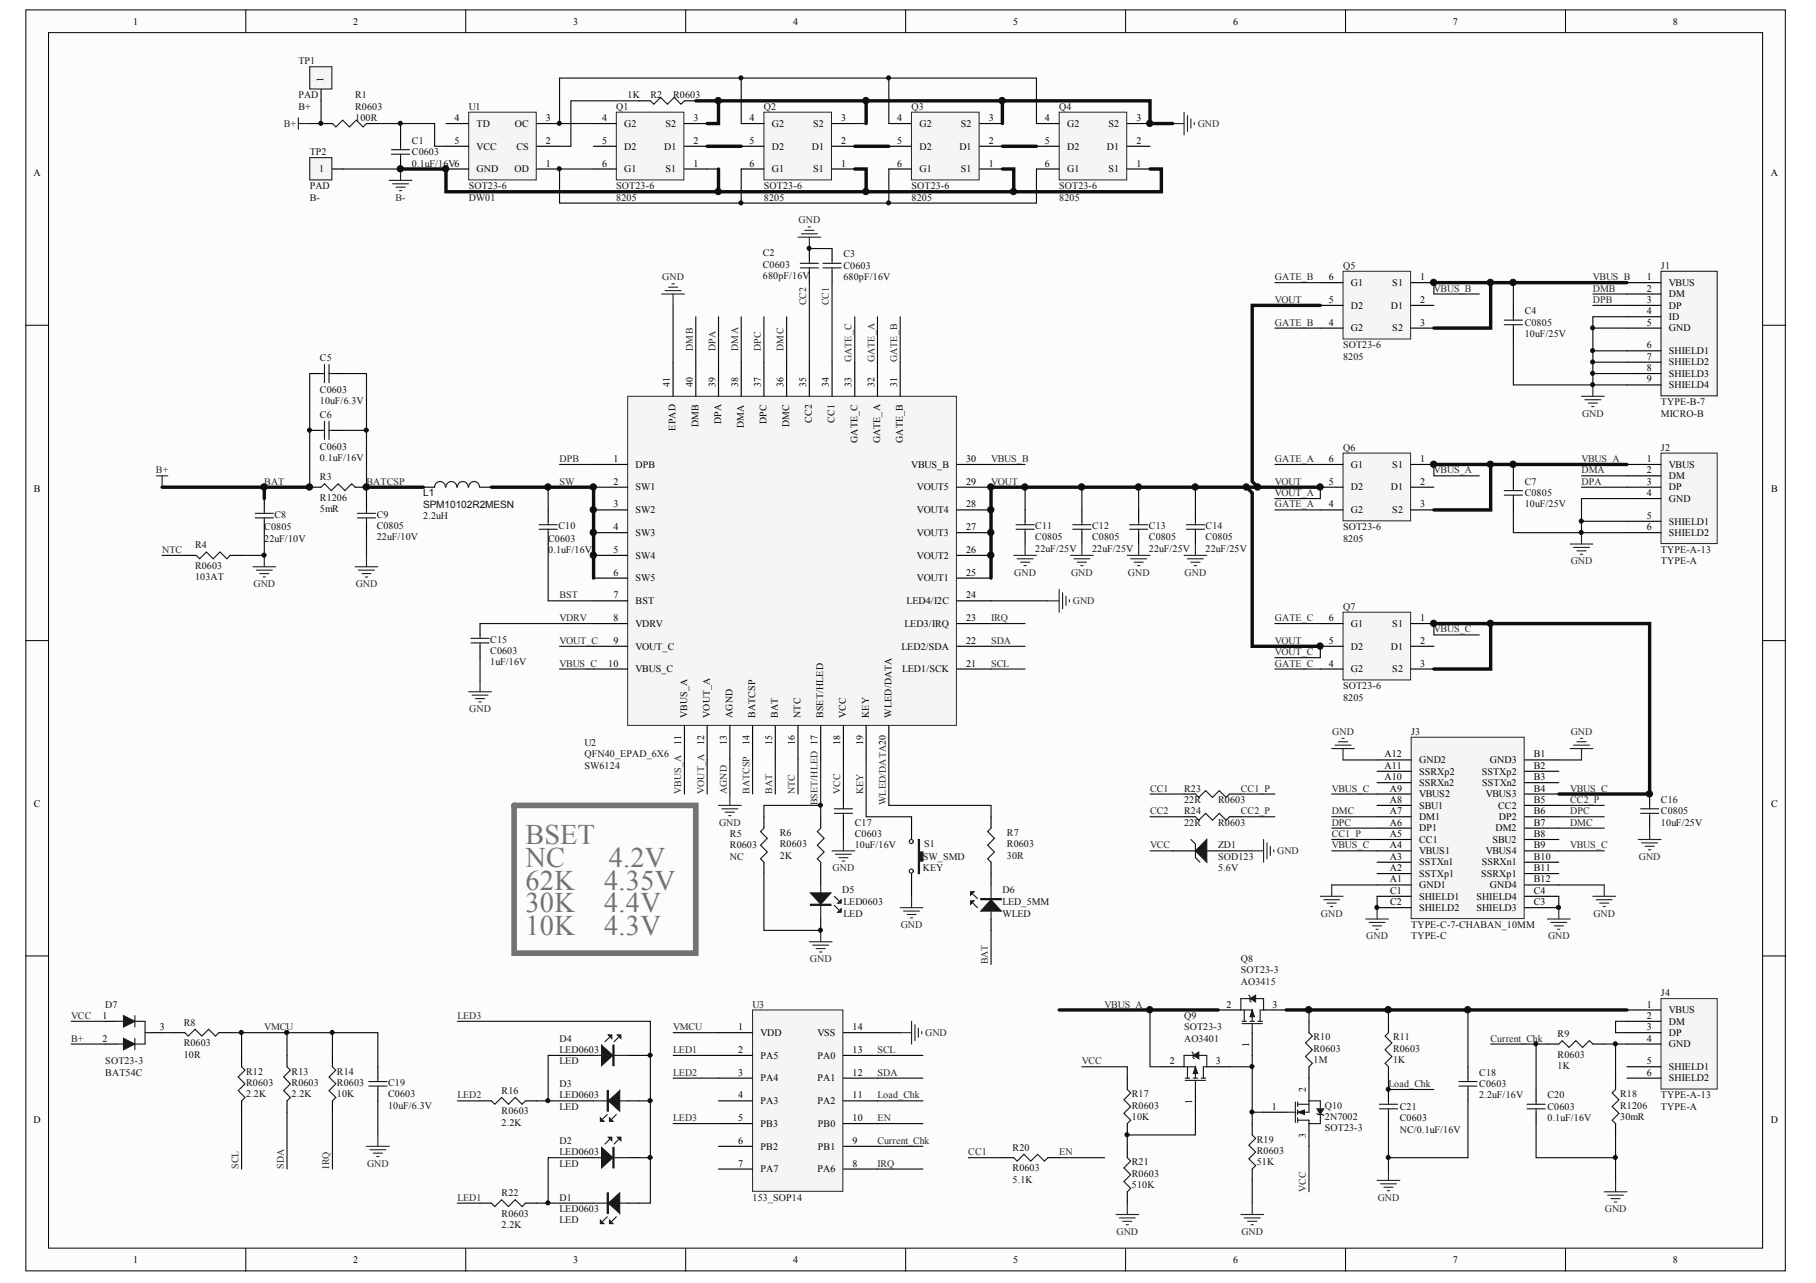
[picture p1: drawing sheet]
# Altium schematic sheet SW6124+A+A+B+C+MCU+LED.SchDoc
size A3; SheetNumber: 0; SheetTotal: 0

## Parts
C1  C0603  value 0.1uF/16V  [C0603]
C2  C0603  value 680pF/16V  [C0603]
C3  C0603  value 680pF/16V  [C0603]
C4  C0805  value 10uF/25V  [C0805]
C5  C0603  value 10uF/6.3V  [C0603]
C6  C0603  value 0.1uF/16V  [C0603]
C7  C0805  value 10uF/25V  [C0805]
C8  C0805  value 22uF/10V  [C0805]
C9  C0805  value 22uF/10V  [C0805]
C10  C0603  value 0.1uF/16V  [C0603]
C11  C0805  value 22uF/25V  [C0805]
C12  C0805  value 22uF/25V  [C0805]
C13  C0805  value 22uF/25V  [C0805]
C14  C0805  value 22uF/25V  [C0805]
C15  C0603  value 1uF/16V  [C0603]
C16  C0805  value 10uF/25V  [C0805]
C17  C0603  value 10uF/16V  [C0603]
C18  C0603  value 2.2uF/16V  [C0603]
C19  C0603  value 10uF/6.3V  [C0603]
C20  C0603  value 0.1uF/16V  [C0603]
C21  C0603  value NC/0.1uF/16V  [C0603]
D1  LED  [LED0603]
D2  LED  [LED0603]
D3  LED  [LED0603]
D4  LED  [LED0603]
D5  LED  [LED0603]
D6  value WLED  [LED_5MM]  (hidden comment: LED_5MM)
D7  BAT54C  Footprint: SOT23-3  [SOT-23]
J1  value MICRO-B  [TYPE-B-7]  (hidden comment: USB_MICRO_B)
J2  value TYPE-A  [TYPE-A-13]  (hidden comment: TYPE-A-1)
J3  TYPE-C  [TYPE-C-7-CHABAN_10MM]
J4  value TYPE-A  Footprinf: TYPE-A-13  [PIE10-USB]  (hidden comment: TYPE-A-1)
L1  SPM10102R2MESN  value 2.2uH  [INDUCTOR_SPM1010]
Q1  8205  [SOT23-6]
Q2  8205  [SOT23-6]
Q3  8205  [SOT23-6]
Q4  8205  [SOT23-6]
Q5  8205  [SOT23-6]
Q6  8205  [SOT23-6]
Q7  8205  [SOT23-6]
Q8  value AO3415  Footprint: SOT23-3  [SOT-23]  (hidden comment: PMOS-2)
Q9  value AO3401  Footprint: SOT23-3  [SOT-23]  (hidden comment: PMOS-2)
Q10  value 2N7002  Footprint: SOT23-3  [SOT-23]  (hidden comment: NMOS-2)
R1  R0603  value 100R  [R0603]
R2  R0603  value 1K  [R0603]
R3  R1206  value 5mR  [R1206]
R4  R0603  value 103AT  [R0603]
R5  R0603  value NC  [R0603]
R6  R0603  value 2K  [R0603]
R7  R0603  value 30R  [R0603]
R8  R0603  value 10R  [R0603]
R9  R0603  value 1K  [R0603]
R10  R0603  value 1M  [R0603]
R11  R0603  value 1K  [R0603]
R12  R0603  value 2.2K  [R0603]
R13  R0603  value 2.2K  [R0603]
R14  R0603  value 10K  [R0603]
R16  R0603  value 2.2K  [R0603]
R17  R0603  value 10K  [R0603]
R18  R1206  value 30mR  [C-1206A]
R19  R0603  value 51K  [R0603]
R20  R0603  value 5.1K  [R0603]
R21  R0603  value 510K  [R0603]
R22  R0603  value 2.2K  [R0603]
R23  R0603  value 22R  [R0603]
R24  R0603  value 22R  [R0603]
S1  KEY  [SW_SMD]
TP1  B+  [PAD]
TP2  B-  [PAD]
U1  DW01  [SOT23-6]
U2  Footprint: QFN40_EPAD_6X6  (hidden comment: SW6124)
U3  153_SOP14
ZD1  SOD123  [SOD-123]

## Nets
AGND: C2.2 C3.2 C4.1 C7.1 C8.1 C9.1 C11.1 C12.1 C13.1 C14.1 C15.1 C16.1 C17.1 C18.1 C19.2 C20.1 C21.1 D5.2(K) J1.4(ID) J1.5(GND) J1.6(SHIELD1) J1.7(SHIELD2) J1.8(SHIELD3) J1.9(SHIELD4) J2.4(GND) J2.5(SHIELD1) J2.6(SHIELD2) J3.A1(GND1) J3.A12(GND2) J3.B1(GND3) J3.B12(GND4) J3.C1(SHIELD1) J3.C2(SHIELD2) J3.C3(SHIELD3) J3.C4(SHIELD4) Q1.3(S2) Q2.3(S2) Q3.3(S2) Q4.3(S2) R2.1 R4.1 R5.1 R18.1 R19.2 R21.2 S1.2 U2.13(AGND) U2.24(LED4/I2C) U2.41(EPAD) U3.14(VSS) ZD1.1(A)  [also labelled GND]
B+: C5.1 C6.1 C8.2 D6.1(A) D7.2 R1.2 R3.1 TP1.1 U2.15(BAT)  [also labelled BAT]
B-: C1.1 Q1.1(S1) Q2.1(S1) Q3.1(S1) Q4.1(S1) TP2.1 U1.6(GND)
BATCSP: C5.2 C6.2 C9.2 L1.1 R3.2 U2.14(BATCSP)
BSET/HLED: R5.2 R6.2 U2.17(BSET/HLED)
BST: C10.1 U2.7(BST)
CC1: C3.1 R20.2 R23.2 U2.34(CC1)
CC1_P: J3.A5(CC1) R23.1
CC2: C2.1 R24.2 U2.35(CC2)
CC2_P: J3.B5(CC2) R24.1
Current_Chk: C20.2 R9.1 U3.9(PB1)
DMA: J2.2(DM) U2.38(DMA)
DMB: J1.2(DM) U2.40(DMB)
DMC: J3.A7(DM1) J3.B7(DM2) U2.36(DMC)
DPA: J2.3(DP) U2.39(DPA)
DPB: J1.3(DP) U2.1(DPB)
DPC: J3.A6(DP1) J3.B6(DP2) U2.37(DPC)
EN: R20.1 U3.10(PB0)
GATE_A: Q6.4(G2) Q6.6(G1) U2.32(GATE_A)
GATE_B: Q5.4(G2) Q5.6(G1) U2.31(GATE_B)
GATE_C: Q7.4(G2) Q7.6(G1) U2.33(GATE_C)
IRQ: R14.2 U2.23(LED3/IRQ) U3.8(PA6)
KEY: S1.1 U2.19(KEY)
LED1: R22.2 U3.2(PA5)
LED2: R16.2 U3.3(PA4)
LED3: D1.1(A) D2.2(K) D3.1(A) D4.2(K) U3.5(PB3)
Load_Chk: C21.2 R11.1 U3.11(PA2)
NTC: R4.2 U2.16(NTC)
SCL: R12.2 U2.21(LED1/SCK) U3.13(PA0)
SDA: R13.2 U2.22(LED2/SDA) U3.12(PA1)
SW: C10.2 L1.2 U2.2(SW1) U2.3(SW2) U2.4(SW3) U2.5(SW4) U2.6(SW5)
VBUS_A: C7.2 J2.1(VBUS) Q6.1(S1) Q6.3(S2) Q8.2(S) Q9.2(S) U2.11(VBUS_A)
VBUS_B: C4.2 J1.1(VBUS) Q5.1(S1) Q5.3(S2) U2.30(VBUS_B)
VBUS_C: C16.2 J3.A4(VBUS1) J3.A9(VBUS2) J3.B4(VBUS3) J3.B9(VBUS4) Q7.1(S1) Q7.3(S2) U2.10(VBUS_C)
VCC: C17.2 D7.1 Q10.3(D) R17.1 U2.18(VCC) ZD1.2(K)
VDRV: C15.2 U2.8(VDRV)
VMCU: C19.1 R8.1 R12.1 R13.1 R14.1 U3.1(VDD)
VOUT: C11.2 C12.2 C13.2 C14.2 Q5.5(D2) Q6.5(D2) Q7.5(D2) U2.9(VOUT_C) U2.12(VOUT_A) U2.25(VOUT1) U2.26(VOUT2) U2.27(VOUT3) U2.28(VOUT4) U2.29(VOUT5)  [also labelled VOUT_A, VOUT_C]
WLED/DATA: R7.2 U2.20(WLED/DATA)
NetC1_2: C1.2 R1.1 U1.5(VCC)
NetC18_2: C18.2 J4.1(VBUS) Q8.3(D) R10.1 R11.2
NetD1_2: D1.2(K) D2.1(A) R22.1
NetD3_2: D3.2(K) D4.1(A) R16.1
NetD5_1: D5.1(A) R6.1
NetD6_2: D6.2(K) R7.1
NetD7_3: D7.3 R8.2
NetJ4_2: J4.2(DM) J4.3(DP)
NetJ4_4: J4.4(GND) R9.2 R18.2
NetQ1_2: Q1.2(D1) Q2.5(D2)
NetQ1_4: Q1.4(G2) Q2.4(G2) Q3.4(G2) Q4.4(G2) U1.3(OC)
NetQ1_6: Q1.6(G1) Q2.6(G1) Q3.6(G1) Q4.6(G1) U1.1(OD)
NetQ2_2: Q2.2(D1) Q3.5(D2)
NetQ3_2: Q3.2(D1) Q4.5(D2)
NetQ8_1: Q8.1(G) Q9.3(D) Q10.1(G) R19.1
NetQ9_1: Q9.1(G) R17.2 R21.1
NetQ10_2: Q10.2(S) R10.2
NetR2_2: R2.2 U1.2(CS)

Not connected (* = marked no-connect by the designer): J3 A2(SSTXp1) A3(SSTXn1) A8(SBU1) A10(SSRXn2) A11(SSRXp2) B2(SSTXp2) B3(SSTXn2) B8(SBU2) B10(SSRXn1) B11(SSRXp1); J4 5(SHIELD1) 6(SHIELD2); Q1 5(D2); Q4 2(D1); Q5 2(D1); Q6 2(D1); Q7 2(D1); U1 4(TD); U3 4(PA3) 6(PB2) 7(PA7)

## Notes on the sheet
- BSET：
- NC：  4.2V
- 62K：4.35V
- 30K：4.4V
- 10K：4.3V
